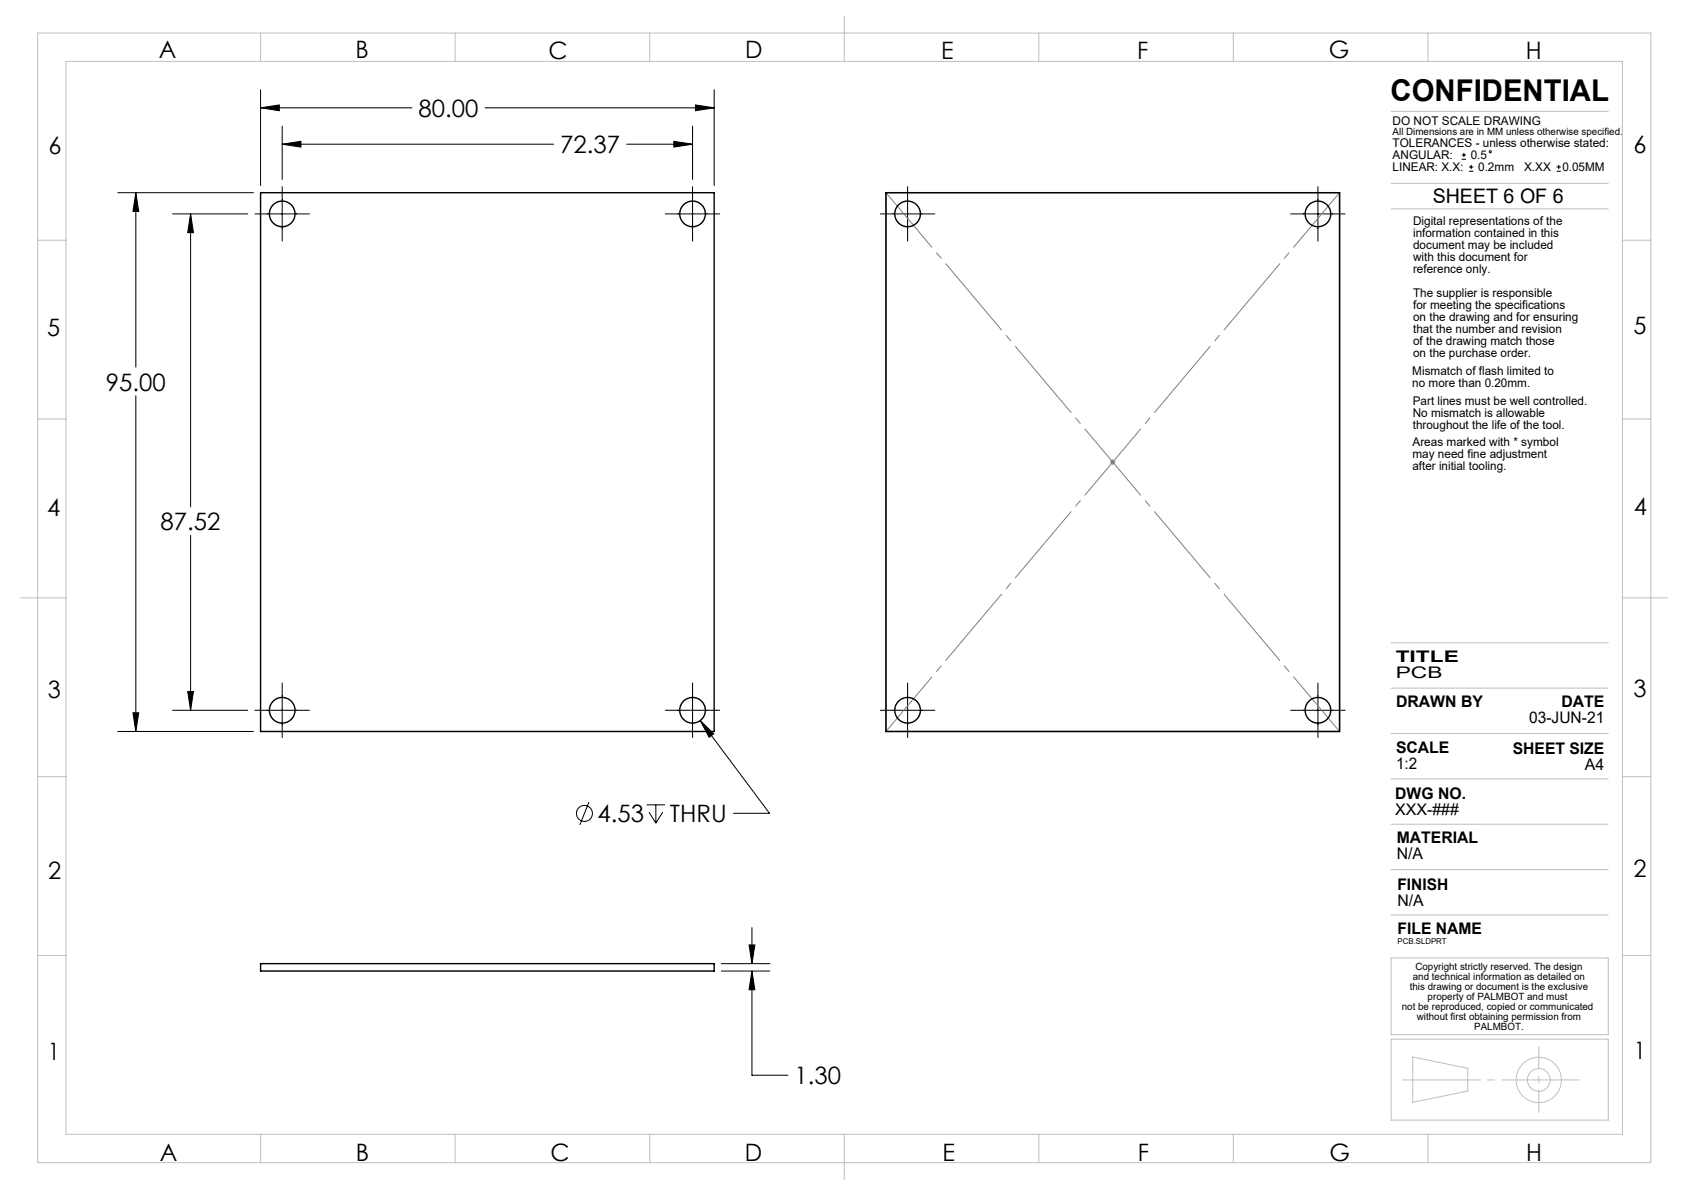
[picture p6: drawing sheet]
<svg xmlns="http://www.w3.org/2000/svg" width="297mm" height="210mm" viewBox="0 0 297 210" stroke-linecap="round" stroke-linejoin="round" font-family="sans-serif">
<g fill="none" stroke="#000" stroke-width=".18">
<path d="M46 19l3.3-.5v1zM46 15.8v16.9M46 19h26.6M85.6 19h40.4M122.7 18.5l3.3 .5-3.3 .5zM126 15.8v16.9M20.8 34h23.9M24 34l.5 3.3h-1.1zM24 34v30.7M30.4 37.7h13.3M33.6 37.7v51.7M33.6 37.7l.5 3.3h-1z"/>
<path d="M45 37.7h9.6M49.8 25.4l3.3-.5v1zM49.8 22.3v9.3M49.8 25.4h47.8M49.8 32.9v9.6M110.5 25.4h11.6M117.3 37.7h9.6M118.8 24.9l3.3 .5-3.3 .5zM122.1 32.9v9.6M122.1 22.3v9.3M155.3 37.7h9.6M160.1 32.9v9.6"/>
<path d="M227.6 37.7h9.6M232.4 32.9v9.6M257.8 28.1h.8M257.8 27.3h.8M258.2 26.9v.8M259.1 30.2h.8M259.1 29.4h.8M259.5 29.1v.7M274.5 30.2h.8M274.5 29.4h.8M274.9 29.1v.7M24 69.8v59.2"/>
<path d="M33.6 94.4v30.8M20.8 129h23.9M23.4 125.7h1.1l-.5 3.3zM30.4 125.2h13.3M33.1 121.9h1l-.5 3.3zM45 125.2h9.6M49.8 120.4v9.6M117.3 125.2h9.6M122.1 120.4v9.6M123.5 127.1l2.4 2.3-.8 .6zM123.5 127.1l12.2 16.3h-6.3M155.3 125.2h9.6"/>
<path d="M160.1 120.4v9.6M227.6 125.2h9.6M232.4 120.4v9.6M103.9 141.4l-1.6 4M114.1 141.9h3.2M114.5 143.2l1.2 1.9M115.7 141.9v3.2M116.9 143.2l-1.2 1.9M127.2 169.9h8.6M127.2 171.2h8.6M132.1 166.6h1l-.5 3.3zM132.6 171.2l.5 3.3h-1z"/>
<path d="M132.6 171.2v18.4h6.4M132.6 163.6v6.3"/>
<circle cx="262.8" cy="26.8" r=".19"/>
<circle cx="103.1" cy="143.4" r="1.41"/>
</g>
<g fill="none" stroke="#c0c0c0" stroke-width=".18">
<path d="M6.6 5.8h284.5v199.2h-284.5zM11.6 10.8h274.5v189.2h-274.5zM46 5.8v5M80.3 5.8v5M114.6 5.8v5M148.9 2.8v8M183.2 5.8v5M217.5 5.8v5M245.3 19.6h38.3M251.8 5.8v5M245.3 36.8h38.3M245.3 32.3h38.3"/>
<path d="M6.6 42.4h5M286.1 42.4h5M6.6 73.9h5M286.1 73.9h5M3.6 105.4h8M245.3 113.3h38.3M286.1 105.4h8M6.6 136.9h5M245.3 121.3h38.3M245.3 129.3h38.3M245.3 137.3h38.3M286.1 136.9h5"/>
<path d="M245.3 145.3h38.3M245.3 153.3h38.3M6.6 168.5h5M245.3 168.9h38.3v13.5h-38.3zM245.3 161.3h38.3M286.1 168.5h5M245.3 183.2h38.3v14.3h-38.3zM249.2 186.4l9.7 2v4l-9.7 2zM46 200v5M80.3 200v5M114.6 200v5M148.9 200v8"/>
<path d="M183.2 200v5M217.5 200v5M251.8 200v5"/>
<circle cx="271.4" cy="190.4" r="2"/>
<circle cx="271.4" cy="190.4" r="4"/>
</g>
<path d="M195.8 81.5h1M195.9 81.1l.7 .7M196.3 81v1M196.6 81.1l-.7 .7" fill="none" stroke="#808080" stroke-width=".18"/>
<path d="M247.4 190.4h31.2" fill="none" stroke="#c0c0c0" stroke-width=".18" stroke-dasharray="15.2 1.3 1.3 1.3" stroke-dashoffset="1.5"/>
<path d="M271.4 196.2v-11.6" fill="none" stroke="#c0c0c0" stroke-width=".18" stroke-dasharray="15.2 1.3 1.3 1.3" stroke-dashoffset="11.3"/>
<path d="M156.3 34l80 95M156.3 129l80-95" fill="none" stroke="#808080" stroke-width=".18" stroke-dasharray="15.2 1.3 1.3 1.3" stroke-dashoffset="2.7"/>
<path d="M156.3 34h80v95h-80z" fill="none" stroke="#808080" stroke-width=".25"/>
<path d="M23.4 125.7h1.1l-.5 3.3zM24 34l.5 3.3h-1.1zM46 19l3.3-.5v1zM122.7 18.5l3.3 .5-3.3 .5zM123.5 127.1l1.6 2.9 .8-.6zM33.6 37.7l.5 3.3h-1zM33.1 121.9h1l-.5 3.3zM49.8 25.4l3.3-.5v1zM118.8 24.9l3.3 .5-3.3 .5zM132.1 166.6h1l-.5 3.3zM132.6 171.2l.5 3.3h-1z" fill="#000"/>
<g fill="none" stroke="#000" stroke-width=".25">
<path d="M46 34h80v95h-80zM156.3 34h80v95h-80zM46 169.9h80v1.3h-80z"/>
<circle cx="49.8" cy="37.7" r="2.26"/>
<circle cx="122.1" cy="37.7" r="2.26"/>
<circle cx="160.1" cy="37.7" r="2.26"/>
<circle cx="232.4" cy="37.7" r="2.26"/>
<circle cx="49.8" cy="125.2" r="2.26"/>
<circle cx="122.1" cy="125.2" r="2.26"/>
<circle cx="160.1" cy="125.2" r="2.26"/>
<circle cx="232.4" cy="125.2" r="2.26"/>
</g>
<text font-size="5.3" x="245.2" y="17.8">CONFIDENTIAL</text>
<g font-size="4.2">
<text x="28" y="10.3">A</text>
<text x="62.7" y="10.3">B</text>
<text x="96.7" y="10.4">C</text>
<text x="131.4" y="10.3">D</text>
<text x="166" y="10.3">E</text>
<text x="200.5" y="10.4">F</text>
<text x="234.4" y="10.3">G</text>
<text x="269.1" y="10.4">H</text>
<text x="73.8" y="20.6">80.00</text>
<text x="8.5" y="27.2">6</text>
<text x="98.8" y="27">72.37</text>
<text x="288.1" y="27">6</text>
<text x="8.3" y="59.3">5</text>
<text x="288.1" y="58.9">5</text>
<text x="18.7" y="68.9">95.00</text>
<text x="8.3" y="91.1">4</text>
<text x="28.3" y="93.5">87.52</text>
<text x="288.1" y="90.8">4</text>
<text x="8.4" y="123">3</text>
<text x="288.1" y="122.9">3</text>
<text x="105.4" y="145">4.53</text>
<text x="118.1" y="145">THRU</text>
<text x="8.5" y="155">2</text>
<text x="288.1" y="154.7">2</text>
<text x="8.4" y="186.8">1</text>
<text x="140.1" y="191.2">1.30</text>
<text x="288.1" y="186.8">1</text>
<text x="28.2" y="204.6">A</text>
<text x="62.8" y="204.7">B</text>
<text x="97.1" y="204.8">C</text>
<text x="131.4" y="204.7">D</text>
<text x="166.2" y="204.8">E</text>
<text x="200.7" y="204.8">F</text>
<text x="234.5" y="204.8">G</text>
<text x="269.2" y="204.7">H</text>
</g>
<text font-size="3.5" x="252.7" y="35.8">SHEET 6 OF 6</text>
<g font-size="2.8">
<text x="246.2" y="116.8">TITLE</text>
<text x="246.2" y="119.6">PCB</text>
<text x="246.2" y="124.7">DRAWN BY</text>
<text x="275.4" y="124.7">DATE</text>
<text x="269.7" y="127.5">03-JUN-21</text>
<text x="246.2" y="132.9">SCALE</text>
<text x="246.2" y="135.7">1:2</text>
<text x="266.8" y="132.9">SHEET SIZE</text>
<text x="279.5" y="135.7">A4</text>
<text x="246.1" y="140.8">DWG NO.</text>
<text x="246.1" y="143.6">XXX-###</text>
<text x="246.3" y="148.7">MATERIAL</text>
<text x="246.3" y="151.5">N/A</text>
<text x="246.5" y="156.9">FINISH</text>
<text x="246.5" y="159.7">N/A</text>
<text x="246.5" y="164.8">FILE NAME</text>
</g>
<g font-size="2.1">
<text x="245.6" y="22">DO NOT SCALE DRAWING</text>
<text x="245.6" y="25.9">TOLERANCES - unless otherwise stated:</text>
<text x="245.6" y="28">ANGULAR:</text>
<text x="259.4" y="28">0.5</text>
<text x="245.6" y="30.2">LINEAR: X.X:</text>
<text x="260.7" y="30.2">0.2mm</text>
<text x="268.8" y="30.2">X.XX</text>
<text x="275.5" y="30.2">0.05MM</text>
<text x="249.2" y="39.6">Digital representations of the</text>
<text x="249.2" y="41.7">information contained in this</text>
<text x="249.2" y="43.8">document may be included</text>
<text x="249.2" y="45.9">with this document for</text>
<text x="249.2" y="48.1">reference only.</text>
<text x="249.2" y="52.3">The supplier is responsible</text>
<text x="249.2" y="54.4">for meeting the specifications</text>
<text x="249.2" y="56.5">on the drawing and for ensuring</text>
<text x="249.2" y="58.6">that the number and revision</text>
<text x="249.2" y="60.8">of the drawing match those</text>
<text x="249.2" y="62.9">on the purchase order.</text>
<text x="249.1" y="66.2">Mismatch of flash limited to</text>
<text x="249.1" y="68.3">no more than 0.20mm.</text>
<text x="249.2" y="71.4">Part lines must be well controlled.</text>
<text x="249.2" y="73.5">No mismatch is allowable</text>
<text x="249.2" y="75.6">throughout the life of the tool.</text>
<text x="249.1" y="78.6">Areas marked with * symbol</text>
<text x="249.1" y="80.8">may need fine adjustment</text>
<text x="249.1" y="82.9">after initial tooling.</text>
</g>
<g font-size="1.8">
<text x="245.6" y="23.9">All Dimensions are in MM unless otherwise specified.</text>
<text x="249.2" y="172.8">and technical information as detailed on</text>
<text x="249.6" y="171">Copyright strictly reserved. The design</text>
<text x="247.2" y="178.1">not be reproduced, copied or communicated</text>
<text x="248.6" y="174.6">this drawing or document is the exclusive</text>
<text x="249.9" y="179.9">without first obtaining permission from</text>
<text x="251.8" y="176.3">property of PALMBOT and must</text>
<text x="260" y="181.6">PALMBOT.</text>
</g>
<text font-size="1.4" x="246.5" y="166.5">PCB.SLDPRT</text>
</svg>
